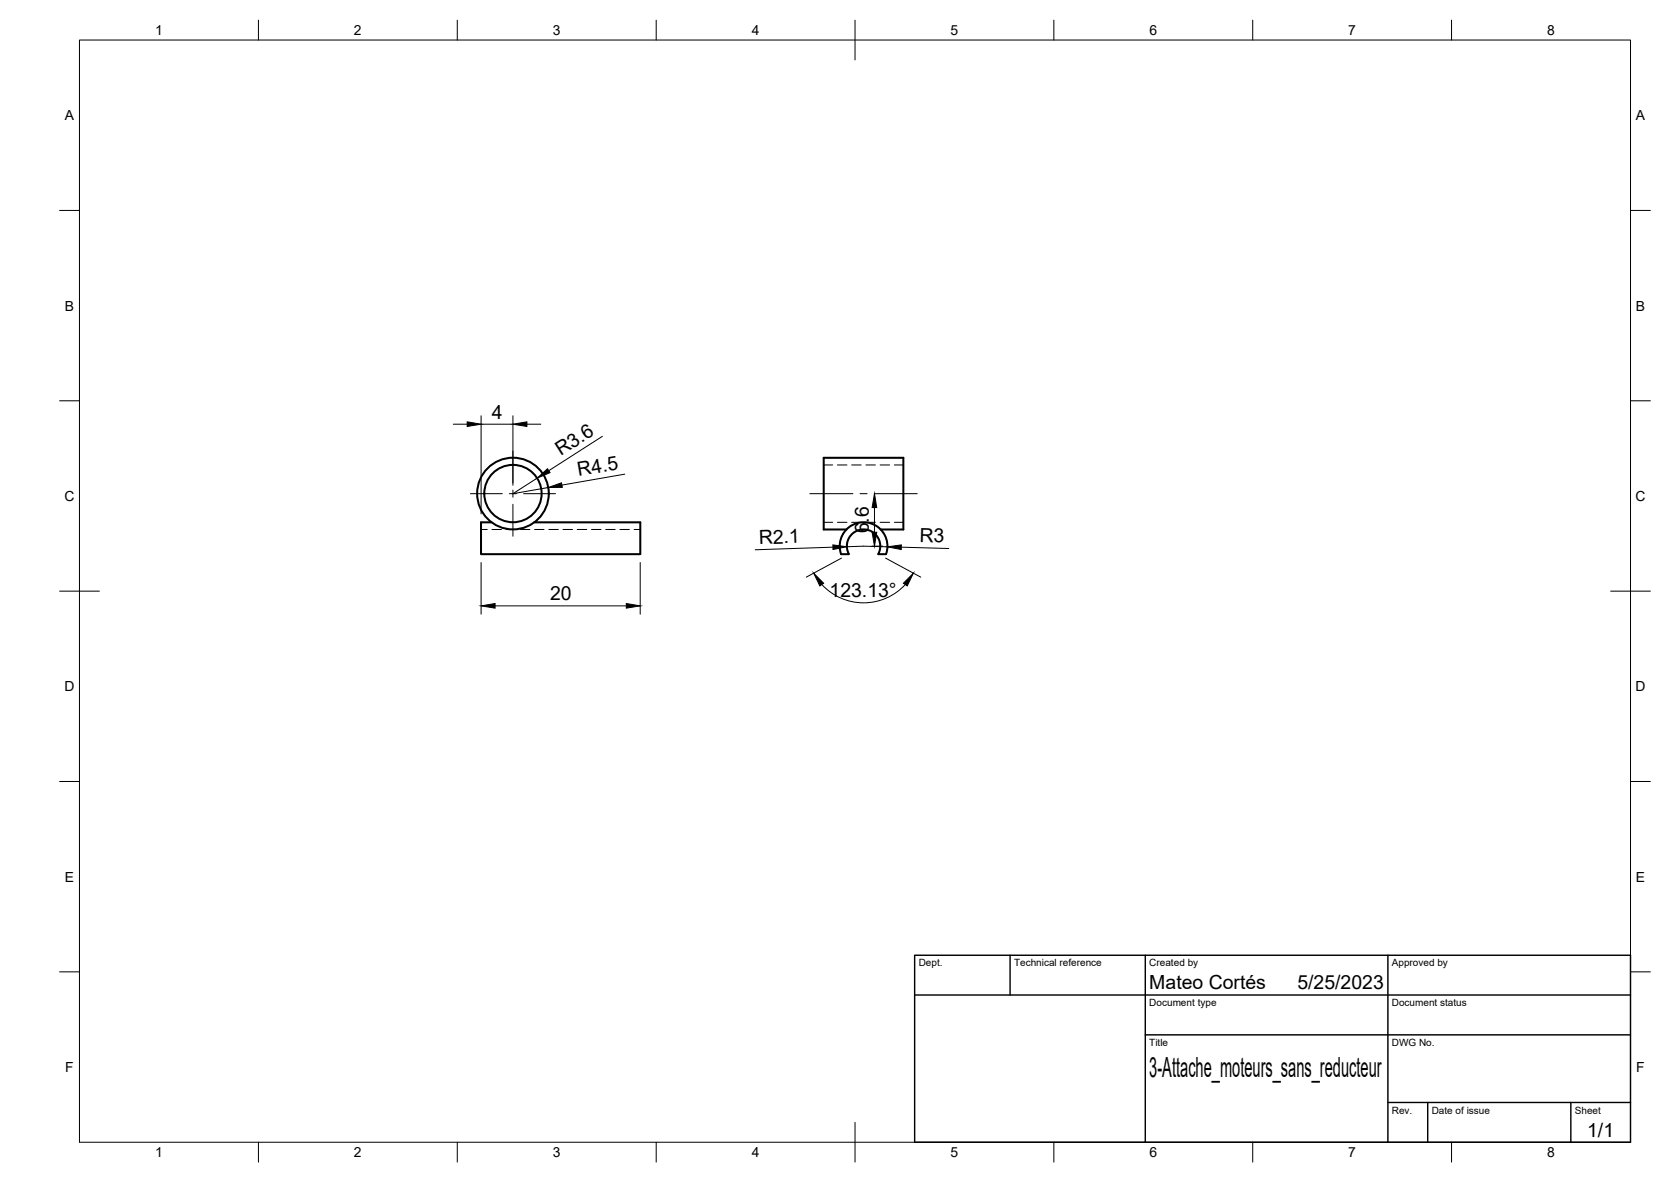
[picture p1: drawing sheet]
<svg xmlns="http://www.w3.org/2000/svg" width="420mm" height="297mm" viewBox="0 0 420 297" stroke-linecap="round" stroke-linejoin="round" font-family="sans-serif">
<!-- layer: Visible -->
<g fill="none" stroke="#000" stroke-width=".51">
<path d="M123.5 131.3h-2.6v8h40.1v-8h-26.6M212.8 133.1h-5.7v-18.1h20v18.1h-5.7M213.4 139.2a4.2 4.2 0 0 1 3.7-6.2 4.2 4.2 0 0 1 3.7 6.2l2 .1a6 6 0 0 0-5.7-8.1 6 6 0 0 0-5.6 8l1.9 .1"/>
<circle cx="129" cy="124" r="9"/>
<circle cx="129" cy="124" r="7.2"/>
</g>
<!-- layer: Hidden -->
<g fill="none" stroke="#000" stroke-width=".25">
<path d="M207.1 116.8h2.3M210.6 116.8h2.4M214.1 116.8h2.4M217.7 116.8h2.4M221.3 116.8h2.4M224.9 116.8h2.2M120.9 133.1h1.6M123.7 133.1h2.4M127.3 133.1h2.3M130.9 133.1h2.3M134.4 133.1h2.4M138 133.1h2.4"/>
<path d="M141.6 133.1h2.4M145.1 133.1h2.4M148.7 133.1h2.4M152.3 133.1h2.4M155.9 133.1h2.3M159.4 133.1h1.6M207.1 131.3h2.3M210.6 131.3h2.4M214.1 131.3h2.4M217.7 131.3h2.4M221.3 131.3h2.4M224.9 131.3h2.2"/>
</g>
<!-- layer: BORDER -->
<g fill="none" stroke="#000" stroke-width=".25">
<path d="M20 10.1h390v276.9h-390zM65 5.1v5M115 5.1v5M165 5.1v5M215 5.1v10M265 5.1v5M315 5.1v5M365 5.1v5M15 52.9h5M410 52.9h5M15 100.7h5M410 100.7h5"/>
<path d="M15 148.6h10M405 148.6h10M15 196.4h5M410 196.4h5M15 244.2h5M410 244.2h5M65 287v5M115 287v5M165 287v5M215 282.1v9.9M265 287v5M315 287v5"/>
<path d="M365 287v5"/>
</g>
<!-- layer: TITLEBLOCK -->
<path d="M230 240.1h180v46.9h-180zM230 250h180M254 240.1v9.9M288 240.1v46.9M349 240.1v46.9M288 260.1h122M349 277.1h61M359 277.1v9.9M395 277.1v9.9" fill="none" stroke="#000" stroke-width=".36"/>
<!-- layer: FD_Dimensions -->
<g fill="none" stroke="#000" stroke-width=".25">
<path d="M114 106.6h3.5M121 104.5v24.6M121 106.6h8M129 104.5v17.4M132.5 106.6h3.5M151.5 109.7l-13.5 8.6M157.1 119.2l-15.8 2.7M135 120.2l-6 3.9 8.8-1.6M209.4 137.5l-19.5 .7M212.9 137.4l4.2-.1 6 .1M219.2 137.3h2.8M219.9 127.6v6.2"/>
<path d="M226.6 137.5l12 .3M121 141.4v13M124.5 152.3h33M161 141.4v13M206.6 146.9a14.3 14.3 0 0 0 21 0M211.6 140.3l-8.9 4.7M222.7 140.3l8.8 4.7"/>
</g>
<path d="M117.5 106l3.5 .6-3.5 .6zM129 106.6l3.5-.6v1.2zM135 120.2l2.7-2.4 .6 1zM137.8 122.5l3.4-1.2 .2 1.2zM209.4 136.9l3.5 .5-3.5 .7zM219.3 133.8h1.2l-.6 3.5zM219.9 124.1l.6 3.5h-1.2zM223.1 137.4l3.5-.5v1.2zM121 152.3l3.5-.6v1.1zM157.5 151.7l3.5 .6-3.5 .5zM204.6 144l2.5 2.6-1 .6zM229.7 144l-1.6 3.2-.9-.6z" fill="#000" stroke="#000" stroke-width=".25"/>
<!-- layer: Smart Centers -->
<path d="M129 113.4v8M118.3 124.1h8M128.1 124.1h1.8M129 123.2v1.8M129 126.7v8.1M131.7 124.1h8M203.6 124.1h10.9M216.2 124.1h1.8M219.8 124.1h10.8" fill="none" stroke="#000" stroke-width=".25"/>
<text font-size="7" x="289" y="270.6">3-Attache_moteurs_sans_reducteur</text>
<g font-size="4.9">
<text x="123.7" y="105.2">4</text>
<text x="141" y="114.6" transform="rotate(-33 141 114.6)">R3.6</text>
<text x="145.5" y="119.7" transform="rotate(-10 145.5 119.7)">R4.5</text>
<text x="190.9" y="136.7" transform="rotate(-2 190.9 136.7)">R2.1</text>
<text x="218.4" y="134" transform="rotate(-90 218.4 134)">6.6</text>
<text x="231.2" y="136.2" transform="rotate(2 231.2 136.2)">R3</text>
<text x="138.3" y="150.8">20</text>
<text x="208.6" y="150.1">123.13°</text>
<text x="289" y="248.5">Mateo Cortés</text>
<text x="326.2" y="248.5">5/25/2023</text>
<text x="399.1" y="285.7">1/1</text>
</g>
<g font-size="3.5">
<text x="39" y="8.8">1</text>
<text x="89" y="8.8">2</text>
<text x="139" y="8.8">3</text>
<text x="189" y="8.8">4</text>
<text x="239" y="8.8">5</text>
<text x="289" y="8.8">6</text>
<text x="339" y="8.8">7</text>
<text x="389" y="8.8">8</text>
<text x="16.3" y="30.2">A</text>
<text x="411.3" y="30.2">A</text>
<text x="16.3" y="78">B</text>
<text x="411.3" y="78">B</text>
<text x="16.2" y="125.9">C</text>
<text x="411.2" y="125.9">C</text>
<text x="16.2" y="173.7">D</text>
<text x="411.2" y="173.7">D</text>
<text x="16.3" y="221.6">E</text>
<text x="411.3" y="221.6">E</text>
<text x="16.4" y="269.4">F</text>
<text x="411.4" y="269.4">F</text>
<text x="39" y="290.8">1</text>
<text x="89" y="290.8">2</text>
<text x="139" y="290.8">3</text>
<text x="189" y="290.8">4</text>
<text x="239" y="290.8">5</text>
<text x="289" y="290.8">6</text>
<text x="339" y="290.8">7</text>
<text x="389" y="290.8">8</text>
</g>
<g font-size="2.5">
<text x="231" y="242.9">Dept.</text>
<text x="255" y="242.9">Technical reference</text>
<text x="289" y="242.9">Created by</text>
<text x="350" y="242.9">Approved by</text>
<text x="289" y="252.8">Document type</text>
<text x="350" y="252.8">Document status</text>
<text x="289" y="262.9">Title</text>
<text x="350" y="262.9">DWG No.</text>
<text x="350" y="279.9">Rev.</text>
<text x="360" y="279.9">Date of issue</text>
<text x="396" y="279.9">Sheet</text>
</g>
</svg>
